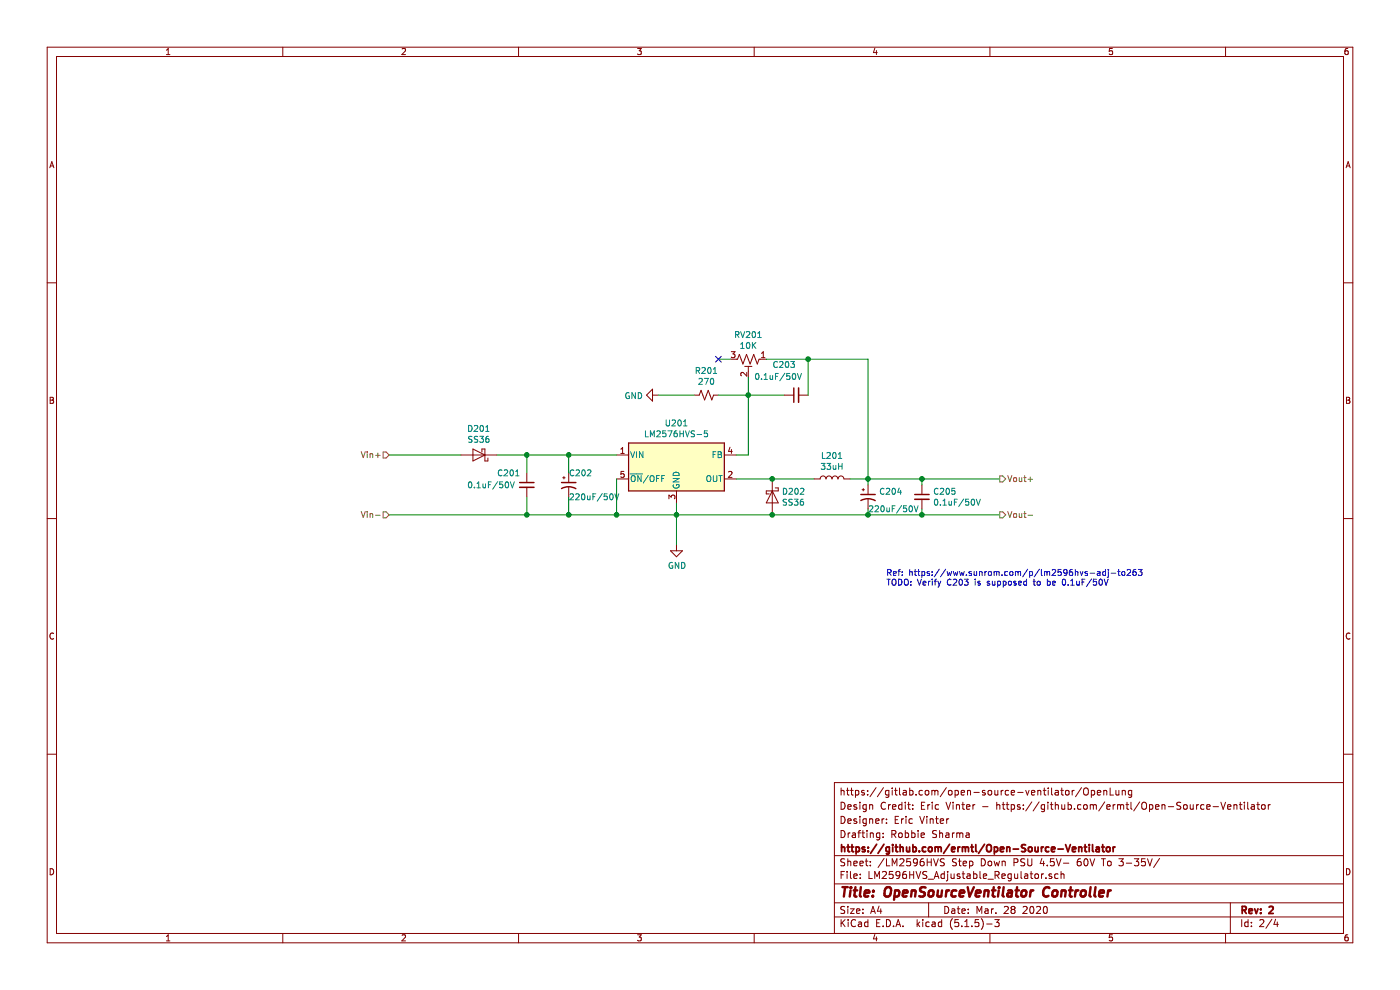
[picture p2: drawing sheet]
EESchema Schematic File Version 4
EELAYER 30 0
EELAYER END
$Descr A4 11693 8268
encoding utf-8
Sheet 2 4
Title "OpenSourceVentilator Controller"
Date "Mar. 28 2020"
Rev "2"
Comp "https://github.com/ermtl/Open-Source-Ventilator"
Comment1 "Drafting: Robbie Sharma"
Comment2 "Designer: Eric Vinter"
Comment3 "Design Credit: Eric Vinter - https://github.com/ermtl/Open-Source-Ventilator"
Comment4 "https://gitlab.com/open-source-ventilator/OpenLung"
$EndDescr
$Comp
L Device:R_POT_TRIM_US RV?
U 1 1
P 6250 3000
AR Path="/5E7D3FAC" Ref="RV?"  Part="1" 
AR Path="/5E7CB03F/5E7D3FAC" Ref="RV201"  Part="1" 
F 0 "RV201" V 6045 3000 50  0000 C CNN
F 1 "10K" V 6136 3000 50  0000 C CNN
F 2 "" H 6250 3000 50  0001 C CNN
F 3 "~" H 6250 3000 50  0001 C CNN
	1    6250 3000
	0    1    1    0   
$EndComp
$Comp
L Device:R_Small_US R?
U 1 1
P 5900 3300
AR Path="/5E7D3FB2" Ref="R?"  Part="1" 
AR Path="/5E7CB03F/5E7D3FB2" Ref="R201"  Part="1" 
F 0 "R201" V 5695 3300 50  0000 C CNN
F 1 "270" V 5786 3300 50  0000 C CNN
F 2 "" H 5900 3300 50  0001 C CNN
F 3 "~" H 5900 3300 50  0001 C CNN
	1    5900 3300
	0    1    1    0   
$EndComp
$Comp
L Device:C_Small C?
U 1 1
P 4400 4050
AR Path="/5E7D3FBE" Ref="C?"  Part="1" 
AR Path="/5E7CB03F/5E7D3FBE" Ref="C201"  Part="1" 
F 0 "C201" H 4150 4150 50  0000 L CNN
F 1 "0.1uF/50V" H 3900 4050 50  0000 L CNN
F 2 "" H 4400 4050 50  0001 C CNN
F 3 "~" H 4400 4050 50  0001 C CNN
	1    4400 4050
	1    0    0    -1  
$EndComp
$Comp
L Device:D_Schottky D?
U 1 1
P 4000 3800
AR Path="/5E7D3FC4" Ref="D?"  Part="1" 
AR Path="/5E7CB03F/5E7D3FC4" Ref="D201"  Part="1" 
F 0 "D201" H 4000 3584 50  0000 C CNN
F 1 "SS36" H 4000 3675 50  0000 C CNN
F 2 "" H 4000 3800 50  0001 C CNN
F 3 "~" H 4000 3800 50  0001 C CNN
	1    4000 3800
	-1   0    0    1   
$EndComp
$Comp
L Device:D_Schottky D?
U 1 1
P 6450 4150
AR Path="/5E7D4AB0" Ref="D?"  Part="1" 
AR Path="/5E7CB03F/5E7D4AB0" Ref="D202"  Part="1" 
F 0 "D202" V 6404 4229 50  0000 L CNN
F 1 "SS36" V 6495 4229 50  0000 L CNN
F 2 "" H 6450 4150 50  0001 C CNN
F 3 "~" H 6450 4150 50  0001 C CNN
	1    6450 4150
	0    1    1    0   
$EndComp
$Comp
L Device:CP1_Small C?
U 1 1
P 4750 4050
AR Path="/5E7D3FB8" Ref="C?"  Part="1" 
AR Path="/5E7CB03F/5E7D3FB8" Ref="C202"  Part="1" 
F 0 "C202" H 4750 4150 50  0000 L CNN
F 1 "220uF/50V" H 4750 3950 50  0000 L CNN
F 2 "" H 4750 4050 50  0001 C CNN
F 3 "~" H 4750 4050 50  0001 C CNN
	1    4750 4050
	1    0    0    -1  
$EndComp
$Comp
L Device:C_Small C?
U 1 1
P 7700 4150
AR Path="/5E7D7E62" Ref="C?"  Part="1" 
AR Path="/5E7CB03F/5E7D7E62" Ref="C205"  Part="1" 
F 0 "C205" H 7792 4196 50  0000 L CNN
F 1 "0.1uF/50V" H 7792 4105 50  0000 L CNN
F 2 "" H 7700 4150 50  0001 C CNN
F 3 "~" H 7700 4150 50  0001 C CNN
	1    7700 4150
	1    0    0    -1  
$EndComp
$Comp
L Device:C_Small C?
U 1 1
P 6650 3300
AR Path="/5E7D84CA" Ref="C?"  Part="1" 
AR Path="/5E7CB03F/5E7D84CA" Ref="C203"  Part="1" 
F 0 "C203" V 6900 3400 50  0000 C CNN
F 1 "0.1uF/50V" V 6800 3450 50  0000 C CNN
F 2 "" H 6650 3300 50  0001 C CNN
F 3 "~" H 6650 3300 50  0001 C CNN
	1    6650 3300
	0    -1   -1   0   
$EndComp
$Comp
L Device:L L201
U 1 1
P 6950 4000
F 0 "L201" V 7140 4000 50  0000 C CNN
F 1 "33uH" V 7049 4000 50  0000 C CNN
F 2 "" H 6950 4000 50  0001 C CNN
F 3 "~" H 6950 4000 50  0001 C CNN
	1    6950 4000
	0    -1   -1   0   
$EndComp
Wire Wire Line
	6400 3000 6750 3000
Wire Wire Line
	6750 3000 6750 3300
Wire Wire Line
	6250 3150 6250 3300
Wire Wire Line
	6250 3800 6150 3800
Wire Wire Line
	6000 3300 6250 3300
Connection ~ 6250 3300
Wire Wire Line
	6250 3300 6250 3800
$Comp
L power:GND #PWR0202
U 1 1
P 5650 4550
F 0 "#PWR0202" H 5650 4300 50  0001 C CNN
F 1 "GND" H 5655 4377 50  0000 C CNN
F 2 "" H 5650 4550 50  0001 C CNN
F 3 "" H 5650 4550 50  0001 C CNN
	1    5650 4550
	1    0    0    -1  
$EndComp
$Comp
L power:GND #PWR0201
U 1 1
P 5500 3300
F 0 "#PWR0201" H 5500 3050 50  0001 C CNN
F 1 "GND" V 5505 3172 50  0000 R CNN
F 2 "" H 5500 3300 50  0001 C CNN
F 3 "" H 5500 3300 50  0001 C CNN
	1    5500 3300
	0    1    1    0   
$EndComp
Wire Wire Line
	5500 3300 5800 3300
Wire Wire Line
	5650 4550 5650 4300
$Comp
L Regulator_Switching:LM2576HVS-5 U?
U 1 1
P 5650 3900
AR Path="/5E7D3FCA" Ref="U?"  Part="1" 
AR Path="/5E7CB03F/5E7D3FCA" Ref="U201"  Part="1" 
F 0 "U201" H 5650 4267 50  0000 C CNN
F 1 "LM2576HVS-5" H 5650 4176 50  0000 C CNN
F 2 "Package_TO_SOT_SMD:TO-263-5_TabPin3" H 5650 3650 50  0001 L CIN
F 3 "http://www.ti.com/lit/ds/symlink/lm2576.pdf" H 5650 3900 50  0001 C CNN
	1    5650 3900
	1    0    0    -1  
$EndComp
Wire Wire Line
	6450 4300 5650 4300
Connection ~ 5650 4300
Wire Wire Line
	5650 4300 5650 4200
Wire Wire Line
	7250 4250 7250 4300
Connection ~ 6450 4300
Wire Wire Line
	6450 4300 7250 4300
Wire Wire Line
	4400 4300 4750 4300
Wire Wire Line
	4400 4150 4400 4300
Wire Wire Line
	5150 4000 5150 4300
Connection ~ 5150 4300
Wire Wire Line
	5150 4300 5650 4300
Wire Wire Line
	4750 4150 4750 4300
Connection ~ 4750 4300
Wire Wire Line
	4750 4300 5150 4300
Wire Wire Line
	6150 4000 6450 4000
Wire Wire Line
	6450 4000 6800 4000
Connection ~ 6450 4000
Wire Wire Line
	7250 4000 7250 4050
Wire Wire Line
	7700 4000 7700 4050
Wire Wire Line
	7100 4000 7250 4000
Connection ~ 7250 4000
Wire Wire Line
	7250 4000 7700 4000
Wire Wire Line
	7700 4250 7700 4300
Wire Wire Line
	7700 4300 7250 4300
Connection ~ 7250 4300
Wire Wire Line
	6250 3300 6550 3300
Wire Wire Line
	6750 3000 7250 3000
Wire Wire Line
	7250 3000 7250 4000
Connection ~ 6750 3000
Connection ~ 7700 4000
Connection ~ 7700 4300
Connection ~ 4400 4300
Wire Wire Line
	4400 3950 4400 3800
Connection ~ 4400 3800
Wire Wire Line
	4400 3800 4150 3800
Wire Wire Line
	4750 3950 4750 3800
Wire Wire Line
	4750 3800 4400 3800
Wire Wire Line
	7700 4000 8350 4000
Wire Wire Line
	7700 4300 8350 4300
$Comp
L Device:CP1_Small C?
U 1 1
P 7250 4150
AR Path="/5E7D6AC0" Ref="C?"  Part="1" 
AR Path="/5E7CB03F/5E7D6AC0" Ref="C204"  Part="1" 
F 0 "C204" H 7341 4196 50  0000 L CNN
F 1 "220uF/50V" H 7250 4050 50  0000 L CNN
F 2 "" H 7250 4150 50  0001 C CNN
F 3 "~" H 7250 4150 50  0001 C CNN
	1    7250 4150
	1    0    0    -1  
$EndComp
NoConn ~ 6000 3000
Wire Wire Line
	6000 3000 6100 3000
Text Notes 7400 4900 0    50   ~ 0
Ref: https://www.sunrom.com/p/lm2596hvs-adj-to263\nTODO: Verify C203 is supposed to be 0.1uF/50V
Text HLabel 8350 4000 2    50   Output ~ 0
Vout+
Text HLabel 8350 4300 2    50   Output ~ 0
Vout-
Text HLabel 3250 3800 0    50   Input ~ 0
Vin+
Text HLabel 3250 4300 0    50   Input ~ 0
Vin-
Wire Wire Line
	3250 4300 4400 4300
Wire Wire Line
	3250 3800 3850 3800
Wire Wire Line
	5150 3800 4750 3800
Connection ~ 4750 3800
$EndSCHEMATC
